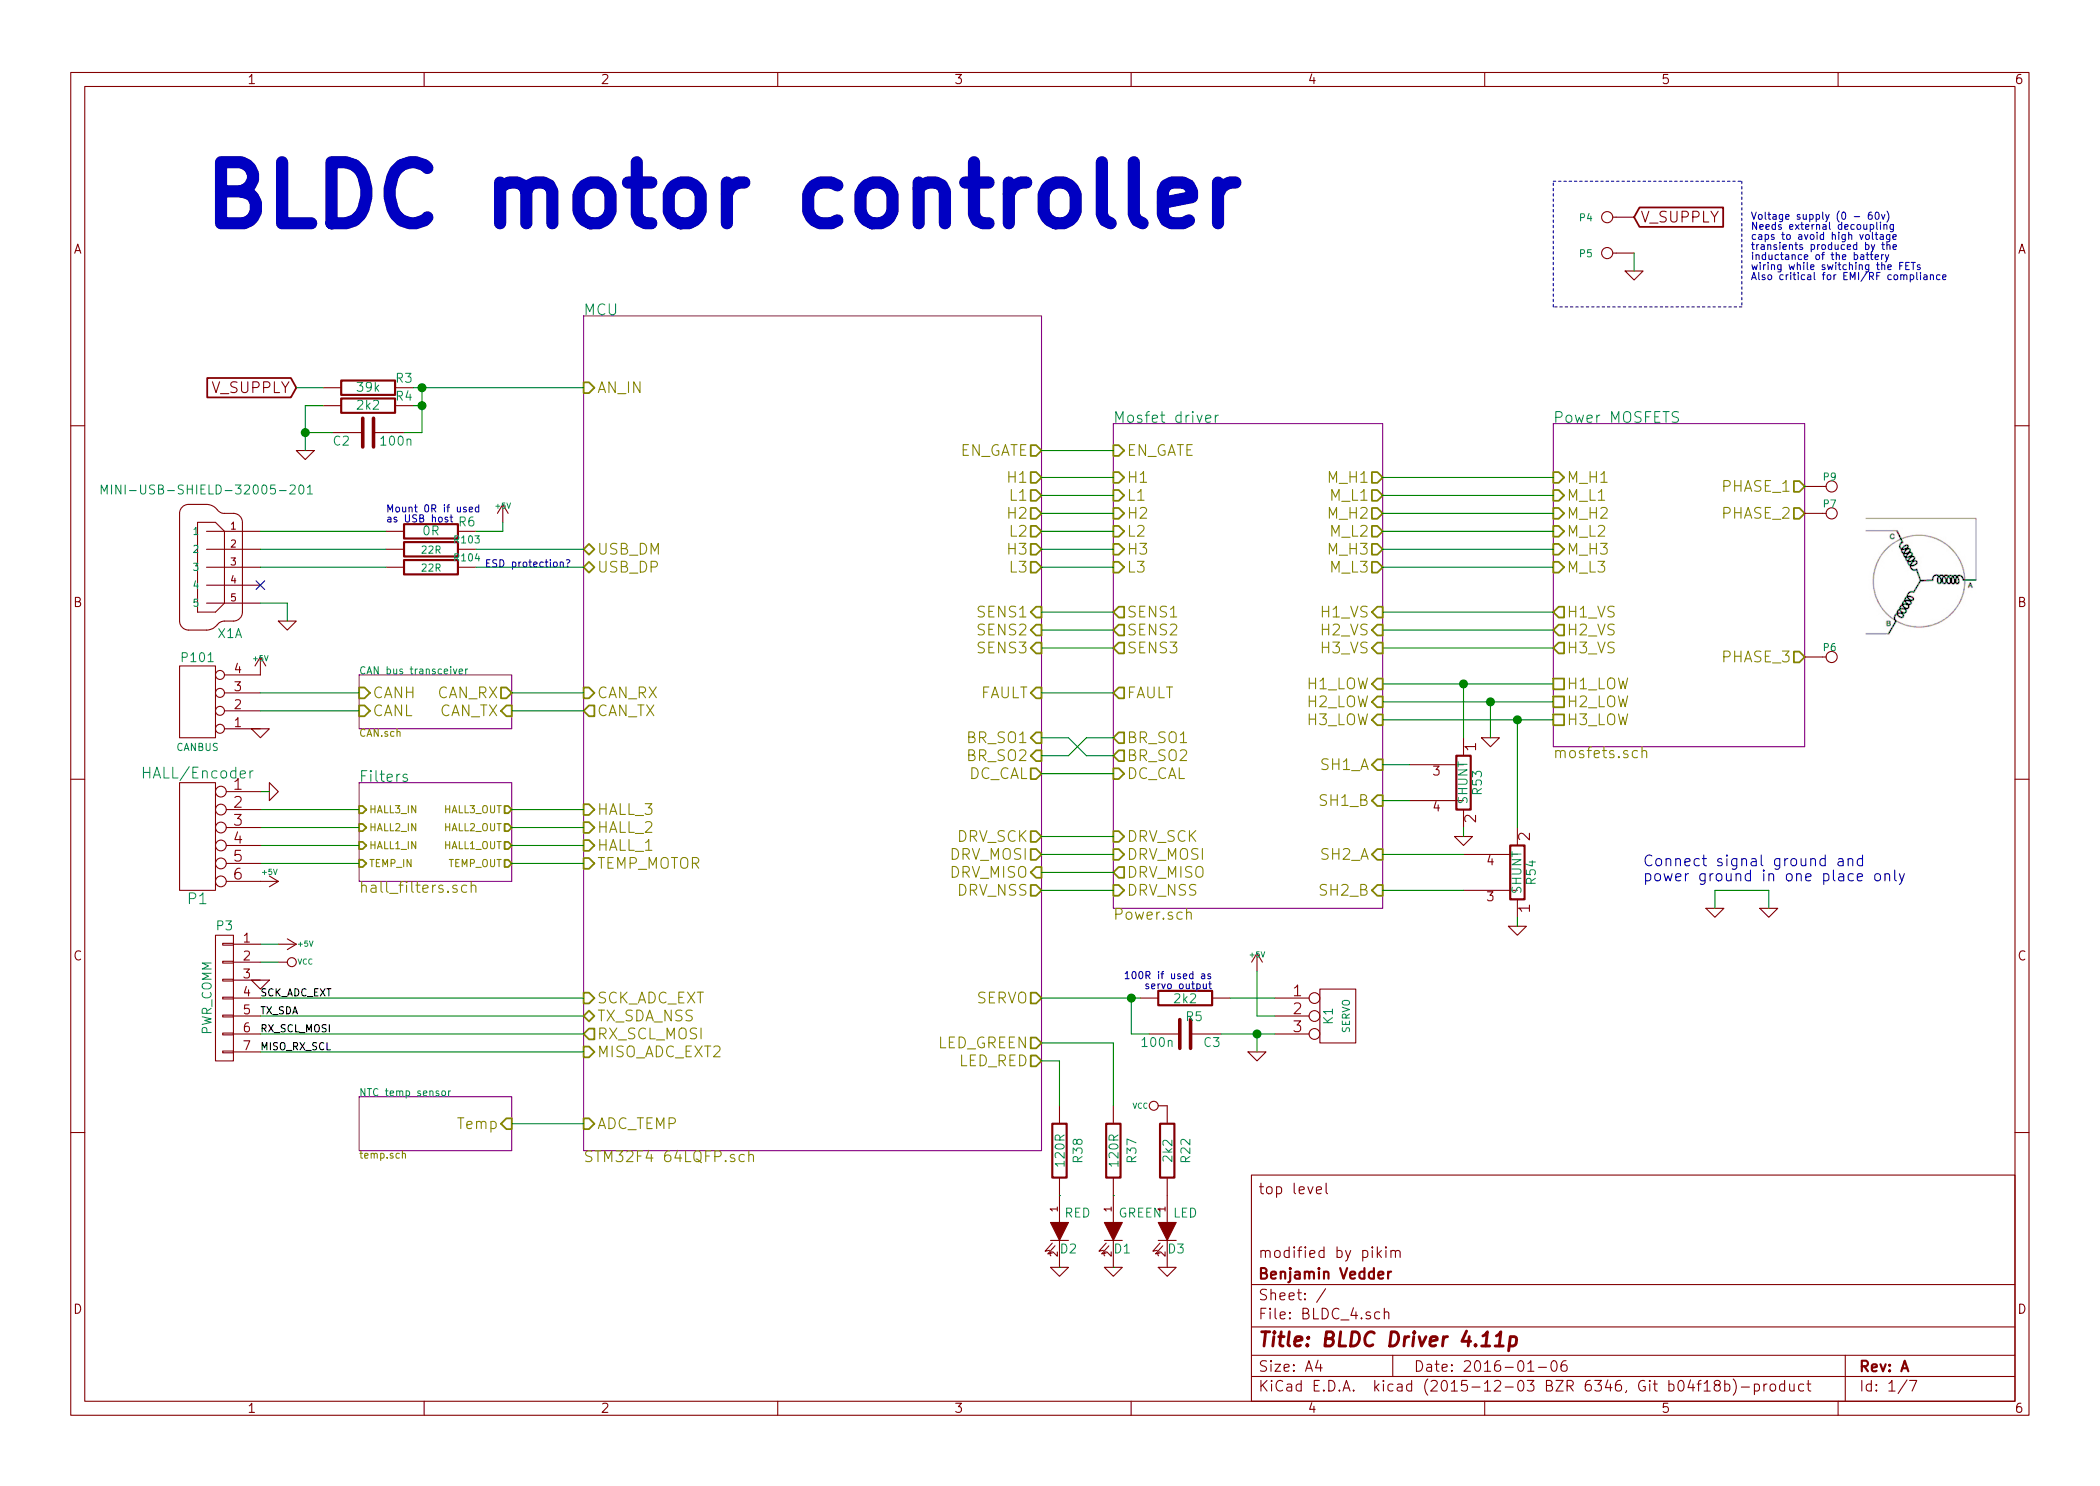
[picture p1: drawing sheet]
EESchema Schematic File Version 2
LIBS:power
LIBS:device
LIBS:transistors
LIBS:conn
LIBS:linear
LIBS:regul
LIBS:74xx
LIBS:cmos4000
LIBS:adc-dac
LIBS:memory
LIBS:xilinx
LIBS:microcontrollers
LIBS:dsp
LIBS:microchip
LIBS:analog_switches
LIBS:motorola
LIBS:texas
LIBS:intel
LIBS:audio
LIBS:interface
LIBS:digital-audio
LIBS:philips
LIBS:display
LIBS:cypress
LIBS:siliconi
LIBS:opto
LIBS:atmel
LIBS:contrib
LIBS:valves
LIBS:BLDC_4-cache
EELAYER 25 0
EELAYER END
$Descr A4 11693 8268
encoding utf-8
Sheet 1 7
Title "BLDC Driver 4.11p"
Date "2016-01-06"
Rev "A"
Comp "Benjamin Vedder"
Comment1 "modified by pikim"
Comment2 ""
Comment3 ""
Comment4 "top level"
$EndDescr
$Comp
L +5V #PWR01
U 1 1
P 1450 4900
F 0 "#PWR01" H 1450 4990 20  0001 C CNN
F 1 "+5V" V 1400 4950 30  0000 C CNN
F 2 "" H 1450 4900 60  0001 C CNN
F 3 "" H 1450 4900 60  0001 C CNN
	1    1450 4900
	0    1    1    0   
$EndComp
$Comp
L GND-RESCUE-BLDC_4 #PWR02
U 1 1
P 1500 4400
F 0 "#PWR02" H 1500 4400 30  0001 C CNN
F 1 "GND" H 1500 4330 30  0001 C CNN
F 2 "" H 1500 4400 60  0001 C CNN
F 3 "" H 1500 4400 60  0001 C CNN
	1    1500 4400
	0    -1   -1   0   
$EndComp
$Comp
L C-RESCUE-BLDC_4 C3
U 1 1
P 6600 5750
F 0 "C3" V 6650 5850 50  0000 L CNN
F 1 "100n" V 6650 5500 50  0000 L CNN
F 2 "CRF1:SMD-0603_c" H 6600 5750 60  0001 C CNN
F 3 "" H 6600 5750 60  0001 C CNN
	1    6600 5750
	0    1    1    0   
$EndComp
$Comp
L R-RESCUE-BLDC_4 R5
U 1 1
P 6600 5550
F 0 "R5" V 6500 5500 50  0000 C CNN
F 1 "2k2" V 6600 5550 50  0000 C CNN
F 2 "CRF1:SMD-0603_r" H 6600 5550 60  0001 C CNN
F 3 "" H 6600 5550 60  0001 C CNN
	1    6600 5550
	0    -1   -1   0   
$EndComp
$Comp
L C-RESCUE-BLDC_4 C2
U 1 1
P 2050 2400
F 0 "C2" V 2100 2500 50  0000 L CNN
F 1 "100n" V 2100 2150 50  0000 L CNN
F 2 "CRF1:SMD-0603_c" H 2050 2400 60  0001 C CNN
F 3 "" H 2050 2400 60  0001 C CNN
	1    2050 2400
	0    -1   1    0   
$EndComp
$Comp
L GND-RESCUE-BLDC_4 #PWR03
U 1 1
P 7000 5850
F 0 "#PWR03" H 7000 5850 30  0001 C CNN
F 1 "GND" H 7000 5780 30  0001 C CNN
F 2 "" H 7000 5850 60  0001 C CNN
F 3 "" H 7000 5850 60  0001 C CNN
	1    7000 5850
	1    0    0    -1  
$EndComp
$Comp
L CONN_3 K1
U 1 1
P 7450 5650
F 0 "K1" V 7400 5650 50  0000 C CNN
F 1 "SERVO" V 7500 5650 40  0000 C CNN
F 2 "CRF1:pinhead-1X03" H 7450 5650 60  0001 C CNN
F 3 "" H 7450 5650 60  0001 C CNN
	1    7450 5650
	1    0    0    -1  
$EndComp
Text GLabel 1650 2150 0    60   Input ~ 0
V_SUPPLY
$Comp
L GND-RESCUE-BLDC_4 #PWR04
U 1 1
P 1700 2500
F 0 "#PWR04" H 1700 2500 30  0001 C CNN
F 1 "GND" H 1700 2430 30  0001 C CNN
F 2 "" H 1700 2500 60  0001 C CNN
F 3 "" H 1700 2500 60  0001 C CNN
	1    1700 2500
	-1   0    0    -1  
$EndComp
$Comp
L R-RESCUE-BLDC_4 R4
U 1 1
P 2050 2250
F 0 "R4" V 2000 2050 50  0000 C CNN
F 1 "2k2" V 2050 2250 50  0000 C CNN
F 2 "CRF1:SMD-0603_r" H 2050 2250 60  0001 C CNN
F 3 "" H 2050 2250 60  0001 C CNN
	1    2050 2250
	0    -1   1    0   
$EndComp
$Comp
L R-RESCUE-BLDC_4 R3
U 1 1
P 2050 2150
F 0 "R3" V 2000 1950 50  0000 C CNN
F 1 "39k" V 2050 2150 50  0000 C CNN
F 2 "CRF1:SMD-0603_r" H 2050 2150 60  0001 C CNN
F 3 "" H 2050 2150 60  0001 C CNN
	1    2050 2150
	0    -1   1    0   
$EndComp
$Comp
L GND-RESCUE-BLDC_4 #PWR05
U 1 1
P 1450 5450
F 0 "#PWR05" H 1450 5450 30  0001 C CNN
F 1 "GND" H 1450 5380 30  0001 C CNN
F 2 "" H 1450 5450 60  0001 C CNN
F 3 "" H 1450 5450 60  0001 C CNN
	1    1450 5450
	-1   0    0    -1  
$EndComp
$Comp
L GND-RESCUE-BLDC_4 #PWR06
U 1 1
P 1600 3450
F 0 "#PWR06" H 1600 3450 30  0001 C CNN
F 1 "GND" H 1600 3380 30  0001 C CNN
F 2 "" H 1600 3450 60  0001 C CNN
F 3 "" H 1600 3450 60  0001 C CNN
	1    1600 3450
	1    0    0    -1  
$EndComp
$Comp
L MINI-USB-SCHIELD-32005-201 X1
U 1 1
P 1250 3150
F 0 "X1" H 1150 2750 50  0000 L BNN
F 1 "MINI-USB-SHIELD-32005-201" H 750 3550 50  0000 L BNN
F 2 "CRF1:USB-UX60R-MB-5ST" H 1250 3300 50  0001 C CNN
F 3 "" H 1250 3150 60  0001 C CNN
	1    1250 3150
	-1   0    0    -1  
$EndComp
NoConn ~ 1450 3250
$Comp
L +5V #PWR07
U 1 1
P 1550 5250
F 0 "#PWR07" H 1550 5340 20  0001 C CNN
F 1 "+5V" V 1550 5400 30  0000 C CNN
F 2 "" H 1550 5250 60  0001 C CNN
F 3 "" H 1550 5250 60  0001 C CNN
	1    1550 5250
	0    1    1    0   
$EndComp
$Comp
L VCC #PWR08
U 1 1
P 1550 5350
F 0 "#PWR08" H 1550 5450 30  0001 C CNN
F 1 "VCC" V 1550 5500 30  0000 C CNN
F 2 "" H 1550 5350 60  0001 C CNN
F 3 "" H 1550 5350 60  0001 C CNN
	1    1550 5350
	0    1    1    0   
$EndComp
$Comp
L +5V #PWR09
U 1 1
P 7000 5400
F 0 "#PWR09" H 7000 5490 20  0001 C CNN
F 1 "+5V" H 7000 5490 30  0000 C CNN
F 2 "" H 7000 5400 60  0001 C CNN
F 3 "" H 7000 5400 60  0001 C CNN
	1    7000 5400
	-1   0    0    -1  
$EndComp
Text Notes 6750 5500 2    40   ~ 0
100R if used as\nservo output
$Comp
L R-RESCUE-BLDC_4 R6
U 1 1
P 2400 2950
F 0 "R6" V 2350 2750 50  0000 C CNN
F 1 "0R" V 2400 2950 50  0000 C CNN
F 2 "CRF1:SMD-0603_r" H 2400 2950 60  0001 C CNN
F 3 "" H 2400 2950 60  0001 C CNN
	1    2400 2950
	0    -1   1    0   
$EndComp
$Comp
L +5V #PWR010
U 1 1
P 2800 2900
F 0 "#PWR010" H 2800 2990 20  0001 C CNN
F 1 "+5V" H 2800 2990 30  0000 C CNN
F 2 "" H 2800 2900 60  0001 C CNN
F 3 "" H 2800 2900 60  0001 C CNN
	1    2800 2900
	1    0    0    -1  
$EndComp
Text Notes 2150 2900 0    40   ~ 0
Mount 0R if used\nas USB host
Text Notes 2700 3150 0    40   ~ 0
ESD protection?\n
$Sheet
S 8650 2350 1400 1800
U 53F826DC
F0 "Power MOSFETS" 60
F1 "mosfets.sch" 60
F2 "M_H1" I L 8650 2650 60 
F3 "M_L1" I L 8650 2750 60 
F4 "H1_VS" O L 8650 3400 60 
F5 "M_H2" I L 8650 2850 60 
F6 "M_L2" I L 8650 2950 60 
F7 "H2_VS" O L 8650 3500 60 
F8 "H1_LOW" U L 8650 3800 60 
F9 "H2_LOW" U L 8650 3900 60 
F10 "H3_LOW" U L 8650 4000 60 
F11 "H3_VS" O L 8650 3600 60 
F12 "M_H3" I L 8650 3050 60 
F13 "M_L3" I L 8650 3150 60 
F14 "PHASE_1" O R 10050 2700 60 
F15 "PHASE_2" O R 10050 2850 60 
F16 "PHASE_3" O R 10050 3650 60 
$EndSheet
$Comp
L GND-RESCUE-BLDC_4 #PWR011
U 1 1
P 9550 5050
F 0 "#PWR011" H 9550 5050 30  0001 C CNN
F 1 "GND" H 9550 4980 30  0001 C CNN
F 2 "" H 9550 5050 60  0001 C CNN
F 3 "" H 9550 5050 60  0001 C CNN
	1    9550 5050
	1    0    0    -1  
$EndComp
$Comp
L CONN_1 P5
U 1 1
P 8950 1400
F 0 "P5" H 9030 1400 40  0000 L CNN
F 1 "IN-" H 8950 1455 30  0001 C CNN
F 2 "CRF1:1PAD_4x5mm" H 8950 1400 60  0001 C CNN
F 3 "" H 8950 1400 60  0001 C CNN
	1    8950 1400
	-1   0    0    1   
$EndComp
$Comp
L CONN_1 P4
U 1 1
P 8950 1200
F 0 "P4" H 9030 1200 40  0000 L CNN
F 1 "IN+" H 8950 1255 30  0001 C CNN
F 2 "CRF1:1PAD_4x5mm" H 8950 1200 60  0001 C CNN
F 3 "" H 8950 1200 60  0001 C CNN
	1    8950 1200
	-1   0    0    1   
$EndComp
$Comp
L CONN_1 P9
U 1 1
P 10200 2700
F 0 "P9" H 10150 2750 40  0000 L CNN
F 1 "MOTOR3" H 10200 2755 30  0001 C CNN
F 2 "CRF1:1PAD_4x5mm" H 10200 2700 60  0001 C CNN
F 3 "" H 10200 2700 60  0001 C CNN
	1    10200 2700
	1    0    0    -1  
$EndComp
$Comp
L CONN_1 P7
U 1 1
P 10200 2850
F 0 "P7" H 10150 2900 40  0000 L CNN
F 1 "MOTOR2" H 10200 2905 30  0001 C CNN
F 2 "CRF1:1PAD_4x5mm" H 10200 2850 60  0001 C CNN
F 3 "" H 10200 2850 60  0001 C CNN
	1    10200 2850
	1    0    0    -1  
$EndComp
$Comp
L CONN_1 P6
U 1 1
P 10200 3650
F 0 "P6" H 10150 3700 40  0000 L CNN
F 1 "MOTOR1" H 10200 3705 30  0001 C CNN
F 2 "CRF1:1PAD_4x5mm" H 10200 3650 60  0001 C CNN
F 3 "" H 10200 3650 60  0001 C CNN
	1    10200 3650
	1    0    0    -1  
$EndComp
Text GLabel 9100 1200 2    60   Input ~ 0
V_SUPPLY
Text Label 1450 5750 0    40   ~ 0
RX_SCL_MOSI
Text Label 1450 5650 0    40   ~ 0
TX_SDA
Text Label 1450 5550 0    40   ~ 0
SCK_ADC_EXT
Text Notes 1150 1250 0    340  ~ 68
BLDC motor controller
$Sheet
S 2000 6100 850  300 
U 53FFB3E2
F0 "NTC temp sensor" 40
F1 "temp.sch" 40
F2 "Temp" I R 2850 6250 60 
$EndSheet
$Sheet
S 2000 3750 850  300 
U 53FFB6E1
F0 "CAN bus transceiver" 40
F1 "CAN.sch" 40
F2 "CAN_RX" O R 2850 3850 60 
F3 "CAN_TX" I R 2850 3950 60 
F4 "CANH" I L 2000 3850 60 
F5 "CANL" I L 2000 3950 60 
$EndSheet
$Comp
L GND-RESCUE-BLDC_4 #PWR012
U 1 1
P 1450 4050
F 0 "#PWR012" H 1450 4050 30  0001 C CNN
F 1 "GND" H 1450 3980 30  0001 C CNN
F 2 "" H 1450 4050 60  0001 C CNN
F 3 "" H 1450 4050 60  0001 C CNN
	1    1450 4050
	1    0    0    -1  
$EndComp
$Sheet
S 2000 4350 850  550 
U 53FBA77E
F0 "Filters" 60
F1 "hall_filters.sch" 60
F2 "HALL3_IN" I L 2000 4500 40 
F3 "HALL2_IN" I L 2000 4600 40 
F4 "HALL1_IN" I L 2000 4700 40 
F5 "TEMP_IN" I L 2000 4800 40 
F6 "HALL3_OUT" O R 2850 4500 40 
F7 "HALL2_OUT" O R 2850 4600 40 
F8 "HALL1_OUT" O R 2850 4700 40 
F9 "TEMP_OUT" O R 2850 4800 40 
$EndSheet
$Comp
L R-RESCUE-BLDC_4 R103
U 1 1
P 2400 3050
F 0 "R103" V 2350 3250 40  0000 C CNN
F 1 "22R" V 2407 3051 40  0000 C CNN
F 2 "CRF1:SMD-0603_r" V 2330 3050 30  0001 C CNN
F 3 "" H 2400 3050 30  0000 C CNN
	1    2400 3050
	0    1    1    0   
$EndComp
$Comp
L R-RESCUE-BLDC_4 R104
U 1 1
P 2400 3150
F 0 "R104" V 2350 3350 40  0000 C CNN
F 1 "22R" V 2407 3151 40  0000 C CNN
F 2 "CRF1:SMD-0603_r" V 2330 3150 30  0001 C CNN
F 3 "" H 2400 3150 30  0000 C CNN
	1    2400 3150
	0    1    1    0   
$EndComp
Text Notes 9750 1550 0    40   ~ 0
Voltage supply (0 - 60v)\nNeeds external decoupling\ncaps to avoid high voltage\ntransients produced by the\ninductance of the battery\nwiring while switching the FETs\nAlso critical for EMI/RF compliance
$Comp
L R-RESCUE-BLDC_4 R38
U 1 1
P 5900 6400
F 0 "R38" V 5800 6400 50  0000 C CNN
F 1 "120R" V 5900 6400 50  0000 C CNN
F 2 "CRF1:SMD-0603_r" H 5900 6400 60  0001 C CNN
F 3 "" H 5900 6400 60  0001 C CNN
	1    5900 6400
	-1   0    0    1   
$EndComp
$Comp
L LED-RESCUE-BLDC_4 D2
U 1 1
P 5900 6850
F 0 "D2" V 6000 6900 50  0000 C CNN
F 1 "RED" V 5800 6950 50  0000 C CNN
F 2 "LEDs:LED-0603" H 5900 6850 60  0001 C CNN
F 3 "" H 5900 6850 60  0001 C CNN
	1    5900 6850
	0    1    1    0   
$EndComp
$Comp
L GND-RESCUE-BLDC_4 #PWR013
U 1 1
P 5900 7050
F 0 "#PWR013" H 5900 7050 30  0001 C CNN
F 1 "GND" H 5900 6980 30  0001 C CNN
F 2 "" H 5900 7050 60  0001 C CNN
F 3 "" H 5900 7050 60  0001 C CNN
	1    5900 7050
	1    0    0    -1  
$EndComp
$Comp
L R-RESCUE-BLDC_4 R37
U 1 1
P 6200 6400
F 0 "R37" V 6100 6400 50  0000 C CNN
F 1 "120R" V 6200 6400 50  0000 C CNN
F 2 "CRF1:SMD-0603_r" H 6200 6400 60  0001 C CNN
F 3 "" H 6200 6400 60  0001 C CNN
	1    6200 6400
	-1   0    0    1   
$EndComp
$Comp
L LED-RESCUE-BLDC_4 D1
U 1 1
P 6200 6850
F 0 "D1" V 6300 6900 50  0000 C CNN
F 1 "GREEN" V 6100 7000 50  0000 C CNN
F 2 "LEDs:LED-0603" H 6200 6850 60  0001 C CNN
F 3 "" H 6200 6850 60  0001 C CNN
	1    6200 6850
	0    1    1    0   
$EndComp
$Comp
L GND-RESCUE-BLDC_4 #PWR014
U 1 1
P 6200 7050
F 0 "#PWR014" H 6200 7050 30  0001 C CNN
F 1 "GND" H 6200 6980 30  0001 C CNN
F 2 "" H 6200 7050 60  0001 C CNN
F 3 "" H 6200 7050 60  0001 C CNN
	1    6200 7050
	1    0    0    -1  
$EndComp
$Comp
L LED-RESCUE-BLDC_4 D3
U 1 1
P 6500 6850
F 0 "D3" V 6600 6900 50  0000 C CNN
F 1 "LED" V 6400 6950 50  0000 C CNN
F 2 "LEDs:LED-0603" H 6500 6850 60  0001 C CNN
F 3 "" H 6500 6850 60  0001 C CNN
	1    6500 6850
	0    1    1    0   
$EndComp
$Comp
L R-RESCUE-BLDC_4 R22
U 1 1
P 6500 6400
F 0 "R22" V 6400 6400 50  0000 C CNN
F 1 "2k2" V 6500 6400 50  0000 C CNN
F 2 "CRF1:SMD-0603_r" H 6500 6400 60  0001 C CNN
F 3 "" H 6500 6400 60  0001 C CNN
	1    6500 6400
	-1   0    0    1   
$EndComp
$Comp
L GND-RESCUE-BLDC_4 #PWR015
U 1 1
P 6500 7050
F 0 "#PWR015" H 6500 7050 30  0001 C CNN
F 1 "GND" H 6500 6980 30  0001 C CNN
F 2 "" H 6500 7050 60  0001 C CNN
F 3 "" H 6500 7050 60  0001 C CNN
	1    6500 7050
	1    0    0    -1  
$EndComp
$Comp
L VCC #PWR016
U 1 1
P 6500 6150
F 0 "#PWR016" H 6500 6250 30  0001 C CNN
F 1 "VCC" V 6500 6300 30  0000 C CNN
F 2 "" H 6500 6150 60  0001 C CNN
F 3 "" H 6500 6150 60  0001 C CNN
	1    6500 6150
	0    -1   -1   0   
$EndComp
$Sheet
S 3250 1750 2550 4650
U 53F7501A
F0 "MCU" 60
F1 "STM32F4 64LQFP.sch" 60
F2 "USB_DM" T L 3250 3050 60 
F3 "USB_DP" T L 3250 3150 60 
F4 "SERVO" O R 5800 5550 60 
F5 "HALL_1" I L 3250 4700 60 
F6 "HALL_2" I L 3250 4600 60 
F7 "HALL_3" I L 3250 4500 60 
F8 "TEMP_MOTOR" I L 3250 4800 60 
F9 "L3" O R 5800 3150 60 
F10 "L2" O R 5800 2950 60 
F11 "L1" O R 5800 2750 60 
F12 "FAULT" I R 5800 3850 60 
F13 "H3" O R 5800 3050 60 
F14 "H2" O R 5800 2850 60 
F15 "H1" O R 5800 2650 60 
F16 "SENS3" I R 5800 3600 60 
F17 "SENS2" I R 5800 3500 60 
F18 "SENS1" I R 5800 3400 60 
F19 "BR_SO1" I R 5800 4100 60 
F20 "BR_SO2" I R 5800 4200 60 
F21 "AN_IN" I L 3250 2150 60 
F22 "EN_GATE" O R 5800 2500 60 
F23 "DC_CAL" O R 5800 4300 60 
F24 "CAN_RX" I L 3250 3850 60 
F25 "CAN_TX" O L 3250 3950 60 
F26 "LED_RED" O R 5800 5900 60 
F27 "LED_GREEN" O R 5800 5800 60 
F28 "ADC_TEMP" I L 3250 6250 60 
F29 "SCK_ADC_EXT" I L 3250 5550 60 
F30 "MISO_ADC_EXT2" I L 3250 5850 60 
F31 "RX_SCL_MOSI" O L 3250 5750 60 
F32 "TX_SDA_NSS" T L 3250 5650 60 
F33 "DRV_MOSI" O R 5800 4750 60 
F34 "DRV_SCK" O R 5800 4650 60 
F35 "DRV_MISO" I R 5800 4850 60 
F36 "DRV_NSS" O R 5800 4950 60 
$EndSheet
$Sheet
S 6200 2350 1500 2700
U 504F83BE
F0 "Mosfet driver" 60
F1 "Power.sch" 60
F2 "FAULT" O L 6200 3850 60 
F3 "DC_CAL" I L 6200 4300 60 
F4 "EN_GATE" I L 6200 2500 60 
F5 "H1" I L 6200 2650 60 
F6 "L1" I L 6200 2750 60 
F7 "H2" I L 6200 2850 60 
F8 "L2" I L 6200 2950 60 
F9 "H3" I L 6200 3050 60 
F10 "L3" I L 6200 3150 60 
F11 "BR_SO1" O L 6200 4100 60 
F12 "BR_SO2" O L 6200 4200 60 
F13 "SENS1" O L 6200 3400 60 
F14 "SENS2" O L 6200 3500 60 
F15 "SENS3" O L 6200 3600 60 
F16 "M_H1" O R 7700 2650 60 
F17 "M_L1" O R 7700 2750 60 
F18 "H1_LOW" I R 7700 3800 60 
F19 "M_H2" O R 7700 2850 60 
F20 "M_L2" O R 7700 2950 60 
F21 "H2_LOW" I R 7700 3900 60 
F22 "M_H3" O R 7700 3050 60 
F23 "M_L3" O R 7700 3150 60 
F24 "H3_LOW" I R 7700 4000 60 
F25 "H1_VS" I R 7700 3400 60 
F26 "H2_VS" I R 7700 3500 60 
F27 "H3_VS" I R 7700 3600 60 
F28 "SH1_A" I R 7700 4250 60 
F29 "SH1_B" I R 7700 4450 60 
F30 "SH2_A" I R 7700 4750 60 
F31 "SH2_B" I R 7700 4950 60 
F32 "DRV_NSS" I L 6200 4950 60 
F33 "DRV_MOSI" I L 6200 4750 60 
F34 "DRV_MISO" O L 6200 4850 60 
F35 "DRV_SCK" I L 6200 4650 60 
$EndSheet
$Comp
L CONN_4 P101
U 1 1
P 1100 3900
F 0 "P101" H 1100 3650 50  0000 C CNN
F 1 "CANBUS" H 1100 4150 40  0000 C CNN
F 2 "JST conn:b4b-ph-kl" H 1100 3950 60  0001 C CNN
F 3 "" H 1100 3950 60  0000 C CNN
	1    1100 3900
	-1   0    0    1   
$EndComp
$Comp
L +5V #PWR017
U 1 1
P 1450 3750
F 0 "#PWR017" H 1450 3840 20  0001 C CNN
F 1 "+5V" H 1450 3840 30  0000 C CNN
F 2 "" H 1450 3750 60  0001 C CNN
F 3 "" H 1450 3750 60  0001 C CNN
	1    1450 3750
	1    0    0    -1  
$EndComp
$Comp
L SHUNT R53
U 1 1
P 8150 4350
F 0 "R53" V 8230 4350 50  0000 C CNN
F 1 "SHUNT" V 8150 4350 50  0000 C CNN
F 2 "CRF1:WSLP2726" H 8150 4350 60  0001 C CNN
F 3 "" H 8150 4350 60  0001 C CNN
	1    8150 4350
	1    0    0    -1  
$EndComp
$Comp
L GND-RESCUE-BLDC_4 #PWR018
U 1 1
P 9850 5050
F 0 "#PWR018" H 9850 5050 30  0001 C CNN
F 1 "GND" H 9850 4980 30  0001 C CNN
F 2 "" H 9850 5050 60  0001 C CNN
F 3 "" H 9850 5050 60  0001 C CNN
	1    9850 5050
	1    0    0    -1  
$EndComp
$Comp
L GND-RESCUE-BLDC_4 #PWR019
U 1 1
P 8150 4650
F 0 "#PWR019" H 8150 4650 30  0001 C CNN
F 1 "GND" H 8150 4580 30  0001 C CNN
F 2 "" H 8150 4650 60  0001 C CNN
F 3 "" H 8150 4650 60  0001 C CNN
	1    8150 4650
	1    0    0    -1  
$EndComp
$Comp
L GND-RESCUE-BLDC_4 #PWR020
U 1 1
P 8450 5150
F 0 "#PWR020" H 8450 5150 30  0001 C CNN
F 1 "GND" H 8450 5080 30  0001 C CNN
F 2 "" H 8450 5150 60  0001 C CNN
F 3 "" H 8450 5150 60  0001 C CNN
	1    8450 5150
	1    0    0    -1  
$EndComp
$Comp
L GND-RESCUE-BLDC_4 #PWR021
U 1 1
P 8300 4100
F 0 "#PWR021" H 8300 4100 30  0001 C CNN
F 1 "GND" H 8300 4030 30  0001 C CNN
F 2 "" H 8300 4100 60  0001 C CNN
F 3 "" H 8300 4100 60  0001 C CNN
	1    8300 4100
	1    0    0    -1  
$EndComp
$Comp
L GND-RESCUE-BLDC_4 #PWR022
U 1 1
P 9100 1500
F 0 "#PWR022" H 9100 1500 30  0001 C CNN
F 1 "GND" H 9100 1430 30  0001 C CNN
F 2 "" H 9100 1500 60  0001 C CNN
F 3 "" H 9100 1500 60  0001 C CNN
	1    9100 1500
	1    0    0    -1  
$EndComp
Text Notes 9150 4900 0    60   ~ 0
Connect signal ground and\npower ground in one place only
Text Label 1450 5850 0    40   ~ 0
MISO_RX_SCL
$Comp
L SHUNT R54
U 1 1
P 8450 4850
F 0 "R54" V 8530 4850 50  0000 C CNN
F 1 "SHUNT" V 8450 4850 50  0000 C CNN
F 2 "CRF1:WSLP2726" H 8450 4850 60  0001 C CNN
F 3 "" H 8450 4850 60  0001 C CNN
	1    8450 4850
	1    0    0    1   
$EndComp
Wire Wire Line
	7700 4250 7850 4250
Wire Wire Line
	7850 4450 7700 4450
Wire Wire Line
	7700 4750 8150 4750
Wire Wire Line
	8150 4950 7700 4950
Wire Wire Line
	8450 5100 8450 5150
Wire Wire Line
	8450 4000 8450 4600
Wire Wire Line
	8150 4100 8150 3800
Wire Wire Line
	8150 4600 8150 4650
Wire Wire Line
	5800 4950 6200 4950
Wire Wire Line
	5800 4850 6200 4850
Wire Wire Line
	5800 4650 6200 4650
Wire Wire Line
	5800 4750 6200 4750
Wire Wire Line
	3250 5850 1450 5850
Wire Wire Line
	2850 6250 3250 6250
Wire Wire Line
	9550 4950 9850 4950
Wire Wire Line
	2800 2950 2650 2950
Wire Wire Line
	7000 5650 7000 5400
Wire Wire Line
	7100 5650 7000 5650
Wire Wire Line
	6200 5800 5800 5800
Wire Wire Line
	5800 5900 5900 5900
Wire Wire Line
	6200 7050 6200 7050
Wire Wire Line
	6200 6650 6200 6650
Wire Wire Line
	6200 6150 6200 5800
Wire Wire Line
	5900 7050 5900 7050
Wire Wire Line
	5900 6650 5900 6650
Wire Wire Line
	5900 5900 5900 6150
Wire Notes Line
	8650 1700 8650 1000
Wire Notes Line
	9700 1700 8650 1700
Wire Notes Line
	9700 1000 9700 1700
Wire Notes Line
	8650 1000 9700 1000
Wire Wire Line
	2650 3150 3250 3150
Wire Wire Line
	2650 3050 3250 3050
Wire Wire Line
	1450 3150 2150 3150
Wire Wire Line
	2150 3050 1450 3050
Wire Wire Line
	3250 3950 2850 3950
Wire Wire Line
	2850 3850 3250 3850
Wire Wire Line
	3250 4800 2850 4800
Wire Wire Line
	2850 4700 3250 4700
Wire Wire Line
	2850 4600 3250 4600
Wire Wire Line
	2850 4500 3250 4500
Wire Wire Line
	1450 4800 2000 4800
Wire Wire Line
	1450 4700 2000 4700
Wire Wire Line
	1450 4600 2000 4600
Wire Wire Line
	1450 4500 2000 4500
Wire Wire Line
	1450 3850 2000 3850
Wire Wire Line
	1450 3950 2000 3950
Wire Wire Line
	1450 5550 3250 5550
Wire Wire Line
	1450 5650 3250 5650
Wire Wire Line
	1450 5750 3250 5750
Wire Wire Line
	10050 2700 10050 2700
Wire Wire Line
	9100 1500 9100 1400
Wire Wire Line
	9850 4950 9850 5050
Wire Wire Line
	9550 4950 9550 5050
Connection ~ 8300 3900
Wire Wire Line
	8300 3900 8300 4100
Connection ~ 8150 3800
Connection ~ 8450 4000
Wire Wire Line
	7700 4000 8650 4000
Wire Wire Line
	7700 3900 8650 3900
Wire Wire Line
	7700 3800 8650 3800
Wire Wire Line
	7700 3600 8650 3600
Wire Wire Line
	8650 3500 7700 3500
Wire Wire Line
	7700 3400 8650 3400
Wire Wire Line
	8650 3150 7700 3150
Wire Wire Line
	7700 3050 8650 3050
Wire Wire Line
	8650 2950 7700 2950
Wire Wire Line
	7700 2850 8650 2850
Wire Wire Line
	8650 2750 7700 2750
Wire Wire Line
	7700 2650 8650 2650
Wire Wire Line
	5800 4300 6200 4300
Wire Wire Line
	6200 3600 5800 3600
Wire Wire Line
	5800 3500 6200 3500
Wire Wire Line
	6200 3400 5800 3400
Wire Wire Line
	5800 3850 6200 3850
Wire Wire Line
	5800 3150 6200 3150
Wire Wire Line
	6200 3050 5800 3050
Wire Wire Line
	5800 2950 6200 2950
Wire Wire Line
	6200 2850 5800 2850
Wire Wire Line
	5800 2750 6200 2750
Wire Wire Line
	6200 2650 5800 2650
Wire Wire Line
	5800 2500 6200 2500
Wire Wire Line
	2150 2950 1450 2950
Wire Wire Line
	2800 2900 2800 2950
Wire Wire Line
	1450 4400 1500 4400
Connection ~ 6300 5550
Wire Wire Line
	6300 5550 6300 5750
Wire Wire Line
	6300 5750 6400 5750
Connection ~ 7000 5750
Wire Wire Line
	6800 5750 7100 5750
Connection ~ 2350 2250
Wire Wire Line
	2350 2400 2250 2400
Wire Wire Line
	2350 2150 2350 2400
Wire Wire Line
	7000 5750 7000 5850
Wire Wire Line
	2300 2150 3250 2150
Wire Wire Line
	1700 2250 1700 2500
Wire Wire Line
	1700 2250 1800 2250
Wire Wire Line
	1800 2150 1650 2150
Wire Wire Line
	2300 2250 2350 2250
Connection ~ 2350 2150
Wire Wire Line
	1850 2400 1700 2400
Connection ~ 1700 2400
Wire Wire Line
	7100 5550 6850 5550
Wire Wire Line
	5800 5550 6350 5550
Wire Wire Line
	1600 3450 1600 3350
Wire Wire Line
	1600 3350 1450 3350
Wire Wire Line
	1550 5350 1450 5350
Wire Wire Line
	1550 5250 1450 5250
Wire Wire Line
	5800 4100 5950 4100
Wire Wire Line
	5950 4100 6050 4200
Wire Wire Line
	6050 4200 6200 4200
Wire Wire Line
	5800 4200 5950 4200
Wire Wire Line
	5950 4200 6050 4100
Wire Wire Line
	6050 4100 6200 4100
$Comp
L CONN_01X07 P3
U 1 1
P 1250 5550
F 0 "P3" H 1250 5950 50  0000 C CNN
F 1 "PWR_COMM" V 1350 5550 50  0000 C CNN
F 2 "pikim:b7b-ph-kl" H 1250 5550 60  0001 C CNN
F 3 "" H 1250 5550 60  0000 C CNN
	1    1250 5550
	-1   0    0    -1  
$EndComp
$Comp
L CONN_6 P1
U 1 1
P 1100 4650
F 0 "P1" H 1100 4300 60  0000 C CNN
F 1 "HALL/Encoder" H 1100 5000 60  0000 C CNN
F 2 "pikim:b6b-ph-kl" H 1100 4650 60  0001 C CNN
F 3 "" H 1100 4650 60  0001 C CNN
	1    1100 4650
	-1   0    0    -1  
$EndComp
$EndSCHEMATC
